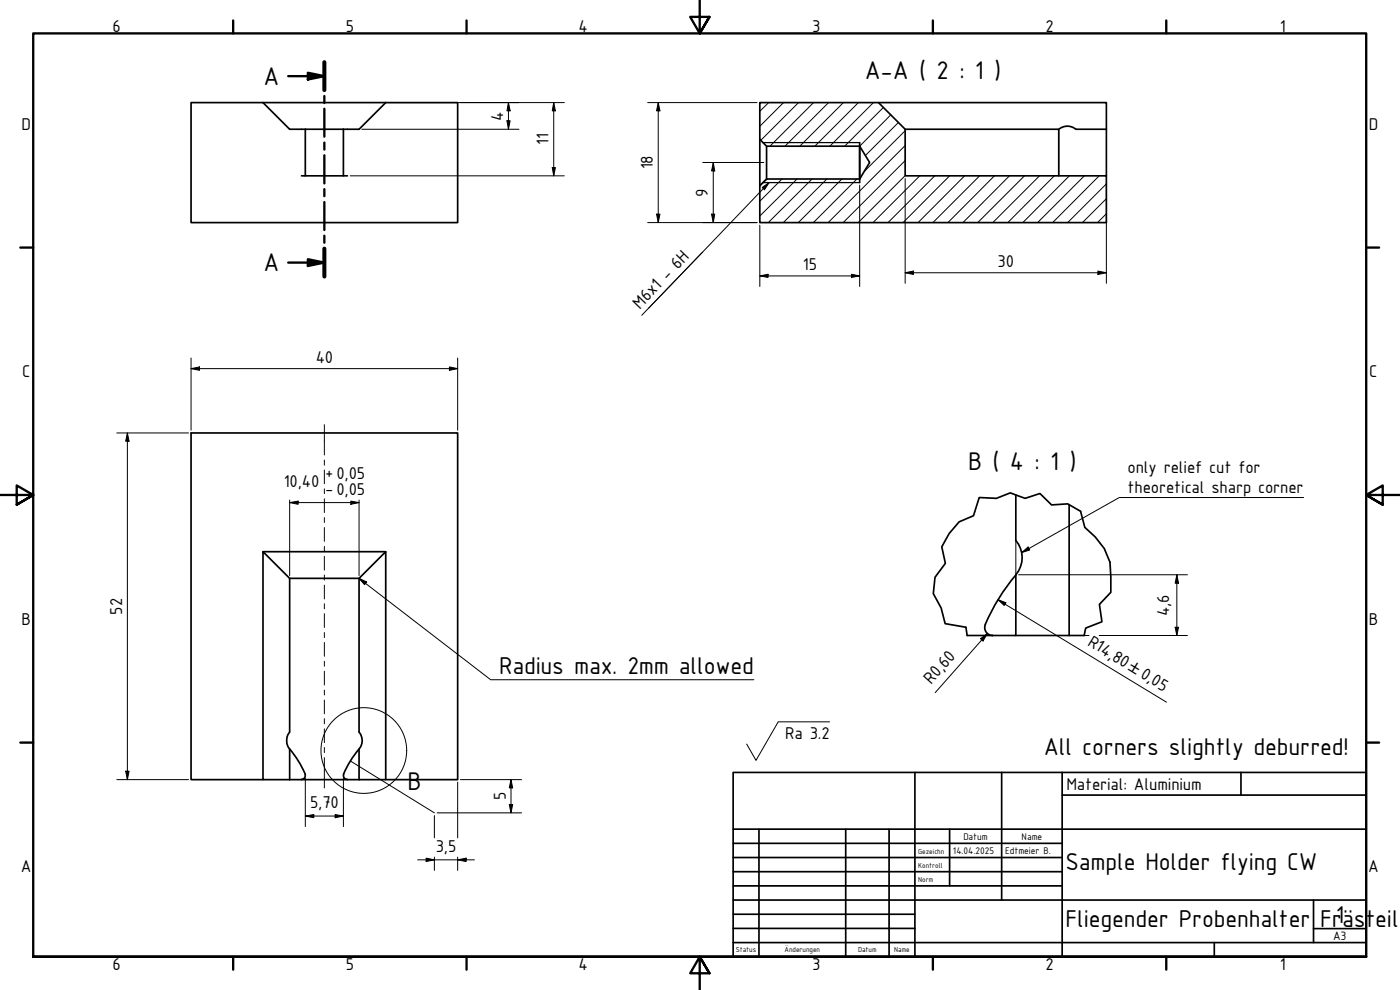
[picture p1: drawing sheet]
<svg xmlns="http://www.w3.org/2000/svg" width="420mm" height="297mm" viewBox="0 0 420 297" stroke-linecap="round" stroke-linejoin="round" font-family="sans-serif">
<!-- layer: Schraffur (ISO) -->
<g fill="none" stroke="#000" stroke-width=".3">
<path d="M230.7 30.8l-2.7 2.6M235.1 30.8l-7.1 7.1M239.6 30.8l-11.3 11.3M244.2 30.8l-13.1 13.1M248.7 30.8l-13.1 13.1M253.1 30.8l-13.1 13.1M257.6 30.8l-13.1 13.1M262.1 30.8l-13.1 13.1M265.1 32.2l-11.6 11.7M267.3 34.5l-9.3 9.4M269.6 36.8l-9.9 9.9M271.7 39.2l-12.4 12.3"/>
<path d="M230.2 53.7l-2.2 2.2M234.7 53.7l-6.7 6.7M239.2 53.7l-11.2 11.1M243.7 53.7l-13.1 13.1M248.2 53.7l-13.1 13.1M252.7 53.7l-13.1 13.1M257.2 53.7l-13.1 13.1M271.7 52.7l-14.1 14.1M271.7 48.2l-18.7 18.6M271.7 43.7l-23.2 23.1M276 52.8l-14 14M280.5 52.8l-14 14"/>
<path d="M285 52.8l-14 14M289.5 52.8l-14 14M294 52.8l-14 14M298.4 52.8l-13.9 14M303 52.8l-14 14M307.5 52.8l-14.1 14M312 52.8l-14.1 14M316.4 52.8l-13.9 14M320.9 52.8l-13.9 14M325.4 52.8l-14 14M329.9 52.8l-14 14M332 59.6l-7.1 7.2"/>
<path d="M332 55.2l-11.6 11.6M332 64.1l-2.6 2.7"/>
</g>
<!-- layer: Sichtbar (ISO) -->
<g fill="none" stroke="#000" stroke-width=".51">
<path d="M78.9 30.8h-21.6v36h80.1v-36h-21.6M78.9 30.8l8 8h20.9l8-8M78.9 30.8h36.9M91.6 38.8v14M103.1 38.8v14M228 30.8h35.7l8 8v14h60.3v14h-104v-11.1l2.1-2h27.9l3-4.9-3-4.9h-27.9l-2.1-2.1zM263.7 30.8h68.3v22M271.7 38.8h46.1v14M317.8 38.8a3.9 3.9 0 0 1 5.1 0h9.1M90.5 52.8h13.8M228 41.8v13.9M230.1 43.9v9.8"/>
<path d="M258 42.8v12M304.9 148.5v13.7a7.9 7.9 0 0 1 0 10.3v18.2h-14.6M320.9 151.4v39.3M78.9 165.5h36.9M86.9 173.5h20.9l8-8v68.4h-8M107.8 173.5v46.1a3.9 3.9 0 0 1 0 5.2M304.9 172.5a56.1 56.1 0 0 0-9.3 15.3 2.38 2.38 0 0 0 2.3 2.9M304.9 190.7h20.5M78.9 233.9h-21.6v-104h80.1v104h-21.6M86.9 224.8a4.2 4.2 0 0 1 0-5.2v-46.1l-8-8v68.4h8M86.9 233.9h20.9M86.9 224.8v9.1"/>
<path d="M87 224.8a29.6 29.6 0 0 1 4.6 7.4M91.5 232.2a1.17 1.17 0 0 1-1 1.7M103.2 232.2a1.17 1.17 0 0 0 1 1.7M107.7 224.8a29.6 29.6 0 0 0-4.6 7.4M107.8 224.8v9.1"/>
</g>
<!-- layer: Sichtbar schmal (ISO) -->
<path d="M228.9 42.8h29.1M228.9 54.8h29.1" fill="none" stroke="#000" stroke-width=".38"/>
<!-- layer: Bruchlinie (ISO) -->
<path d="M290.3 190.7l-.4-2.5-6.2-1.1-1.3-4.7-2.3-4.3 .5-4.9 3.1-4.2-1.1-4.9 2.3-4 2.9-3.5 4.4-1.9 1.7-5.4 5.1 .2 4.2-1.6 4.5 1.6 4.4-1.4 3.5 3.4 4.8-.3 3.9 2.2 1.3 4.8 3.1 2.9 2.7 3.5 1.7 4.1 .3 9-3.5 3.6 .8 5.2-4.9 2-.4 2.2" fill="none" stroke="#000" stroke-width=".51"/>
<!-- layer: Schnittlinie (ISO) -->
<g fill="none" stroke="#000" stroke-width=".7">
<path d="M97.3 18.7v8.3M86.5 22.8h10.8M92.4 21.8l4.9 1-4.9 1.1zM97.3 28.8v2.1M97.3 32.6v8.4M97.3 42.8v2.1M97.3 46.6v8.4M97.3 56.8v2.1M86.5 78.8h10.8M92.4 77.8l4.9 1-4.9 1zM97.3 60.6v8.4M97.3 70.7v2.1"/>
<path d="M97.3 74.6v8.4"/>
</g>
<path d="M97.3 18.7v8.3M97.3 74.6v8.4" fill="none" stroke="#000" stroke-width="1.2"/>
<g fill="#000">
<path d="M92.4 21.8l4.9 1-4.9 1.1z" fill-rule="evenodd"/>
<path d="M92.4 77.8l4.9 1-4.9 1z" fill-rule="evenodd"/>
</g>
<!-- layer: Detailumgrenzung (ISO) -->
<circle cx="109.2" cy="225.2" r="12.9" fill="none" stroke="#000" stroke-width=".3"/>
<!-- layer: Rahmen (ISO) -->
<g fill="none" stroke="#000" stroke-width=".7">
<path d="M70 6.1v3.9M140 6.1v3.9M210 0v10l-2.9-4.9h5.8l-2.9 4.9 2.9-4.9M280 6.1v3.9M350 6.1v3.9M6.1 74.3h3.9M410 74.3h3.9M0 148.5h10l-5-2.8v5.7l5-2.9-5 2.9M420 148.5h-10l5-2.8v5.7l-5-2.9 5 2.9M6.1 222.8h3.9M410 222.8h3.9M10 287.1v-277.1h400v277.1h-400h400"/>
<path d="M70 287.1v3.8M140 287.1v3.8M212.9 292l-2.9-4.9 2.9 4.9h-5.8l2.9-4.9v9.9M280 287.1v3.8M350 287.1v3.8"/>
</g>
<!-- layer: Titel (ISO) -->
<g fill="none" stroke="#000" stroke-width=".51">
<path d="M220 231.8h190v55.3h-190zM274.6 231.8v55.3M300.6 231.8v38.3M318.8 238.6h91.2M318.8 231.8v55.3M372.4 231.8v6.8M220 253h98.8M220 257.3h98.8M220 248.8h190M227.8 248.8v38.3M253.8 248.8v38.3M266.8 248.8v38.3"/>
<path d="M285 248.8v17M220 261.5h98.8M220 265.8h98.8M220 270.1h190M220 274.3h54.6M220 278.6h54.6M394.2 278.6h15.8M394.2 270.1v12.7M220 282.8h190M364.4 282.8v4.3"/>
</g>
<!-- layer: Skizziergeometrie (ISO) -->
<path d="M304.9 162.2v10.3M105.2 228.3l25.2 15.6" fill="none" stroke="#000" stroke-width=".3"/>
<g fill="none" stroke="#000" stroke-width=".3">
<path d="M108.6 38.8h47.2M116.6 30.8h52.8M152.1 36.2h1l-.5 2.6zM152.6 30.8l.5 2.5h-1zM152.6 30.8v8M166.2 30.8l.5 2.5h-1zM166.2 30.8v22M194.4 30.8h32.8M197.5 30.8l.6 2.5h-1.1zM197.5 30.8v36M105.1 52.8h64.3M165.7 50.3h1l-.5 2.5z"/>
<path d="M210.9 48.8h18.3M214.1 48.8l.4 2.5h-.9zM214.1 48.8v18M258 55.5v30.5M271.7 53.6v31.4M332 53.6v31.4M194.4 66.8h32.8M197 64.2h1.1l-.6 2.6zM213.6 64.2h.9l-.4 2.6zM228 67.5v18.5M228 82.8l2.5-.5v.9zM228 82.8h30"/>
<path d="M255.5 82.3l2.5 .5-2.5 .4zM271.7 81.8l2.4-.5v1zM271.7 81.8h60.3M329.5 81.3l2.5 .5-2.5 .5zM57.3 110.6l2.6-.5v1zM57.3 110.6h80.1M57.3 107.4v21.7M134.9 110.1l2.5 .5-2.5 .5zM137.4 107.4v21.7M35.1 129.9h21.5M38.2 129.9l.5 2.5h-1zM38.2 129.9v104"/>
<path d="M86.9 150.8l2.6-.4v.9zM86.9 150.8h20.9M86.9 150v22.7M105.3 150.4l2.5 .4-2.5 .5zM107.8 150v22.7M299.5 179.9l2.4 .9-.5 .9zM299.5 179.9l50.6 30.8M305.7 172.5h50.7M353.2 172.5l.5 2.5h-1zM353.2 172.5v18.2M294.3 191.6l2-1.5-1.3 2.2zM296.3 190.1l-15.6 17.7"/>
<path d="M321.7 190.7h5.1M329.9 190.7h26.5M352.7 188.2h1l-.5 2.5zM35.1 233.9h21.5M37.7 231.4h1l-.5 2.5zM91.6 233.5v14.5M103.1 233.5v14.5M137.4 234.7v16.7M138.2 233.9h18.3M153.4 233.9l.5 2.5h-1.1zM153.4 233.9v10M91.6 244.8l2.6-.4v.9z"/>
<path d="M91.6 244.8h11.5M100.6 244.4l2.5 .4-2.5 .5zM125.3 258h17.1M127.9 257.5l2.5 .5-2.5 .5zM130.4 244.7v6.7M130.4 257.2v4M131.2 243.9h25.3M137.4 258l2.5-.5v1zM137.4 257.2v4M152.8 241.4h1.1l-.5 2.5z"/>
</g>
<g fill="#000">
<path d="M152.1 36.2h1l-.5 2.6z" fill-rule="evenodd"/>
<path d="M152.6 30.8l.5 2.5h-1z" fill-rule="evenodd"/>
<path d="M166.2 30.8l.5 2.5h-1z" fill-rule="evenodd"/>
<path d="M197.5 30.8l.6 2.5h-1.1z" fill-rule="evenodd"/>
<path d="M165.7 50.3h1l-.5 2.5z" fill-rule="evenodd"/>
<path d="M214.1 48.8l.4 2.5h-.9z" fill-rule="evenodd"/>
<path d="M197 64.2h1.1l-.6 2.6z" fill-rule="evenodd"/>
<path d="M213.6 64.2h.9l-.4 2.6z" fill-rule="evenodd"/>
<path d="M228 82.8l2.5-.5v.9z" fill-rule="evenodd"/>
<path d="M255.5 82.3l2.5 .5-2.5 .4z" fill-rule="evenodd"/>
<path d="M271.7 81.8l2.4-.5v1z" fill-rule="evenodd"/>
<path d="M329.5 81.3l2.5 .5-2.5 .5z" fill-rule="evenodd"/>
<path d="M57.3 110.6l2.6-.5v1z" fill-rule="evenodd"/>
<path d="M134.9 110.1l2.5 .5-2.5 .5z" fill-rule="evenodd"/>
<path d="M38.2 129.9l.5 2.5h-1z" fill-rule="evenodd"/>
<path d="M86.9 150.8l2.6-.4v.9z" fill-rule="evenodd"/>
<path d="M105.3 150.4l2.5 .4-2.5 .5z" fill-rule="evenodd"/>
<path d="M353.2 172.5l.5 2.5h-1z" fill-rule="evenodd"/>
<path d="M294.3 191.6l2-1.5-1.3 2.2z" fill-rule="evenodd"/>
<path d="M299.5 179.9l2.4 .9-.5 .9z" fill-rule="evenodd"/>
<path d="M352.7 188.2h1l-.5 2.5z" fill-rule="evenodd"/>
<path d="M37.7 231.4h1l-.5 2.5z" fill-rule="evenodd"/>
<path d="M153.4 233.9l.5 2.5h-1.1z" fill-rule="evenodd"/>
<path d="M91.6 244.8l2.6-.4v.9z" fill-rule="evenodd"/>
<path d="M100.6 244.4l2.5 .4-2.5 .5z" fill-rule="evenodd"/>
<path d="M127.9 257.5l2.5 .5-2.5 .5z" fill-rule="evenodd"/>
<path d="M137.4 258l2.5-.5v1z" fill-rule="evenodd"/>
<path d="M152.8 241.4h1.1l-.5 2.5z" fill-rule="evenodd"/>
</g>
<!-- layer: Mittellinie (ISO) -->
<g fill="none" stroke="#000" stroke-width=".3">
<path d="M97.3 127.4v9.1M97.3 138v1.6M97.3 141v4.1M97.3 146.7v1.4M97.3 149.7v4.1M97.3 155.3v1.5M97.3 158.3v4.1M97.3 163.9v1.5M97.3 166.9v4.2M97.3 172.5v1.5M97.3 175.6v4.1M97.3 181.2v1.5"/>
<path d="M97.3 184.1v4.2M97.3 189.8v1.5M97.3 192.8v4.1M97.3 198.4v1.5M97.3 201.4v4.1M97.3 207.1v1.4M97.3 210v4.2M97.3 215.6v1.6M97.3 218.7v4.1M97.3 224.3v1.5M97.3 227.3v9.1"/>
</g>
<!-- layer: Symbol (ISO) -->
<path d="M228.7 56.2l2.1-1.4-1.4 2.1zM230.8 54.8l-36.1 37.6M210.8 75.7l-18.2 18.9M391.2 149.3h-55.3l-29.3 16.5M107.8 173.5l2.2 1.1-.6 .8zM107.8 173.5l39.5 30.4h79M306.6 165.8l1.9-1.7 .6 .9zM249 216.6h-15.4l-6.7 11.5-2.8-4.8" fill="none" stroke="#000" stroke-width=".3"/>
<g fill="#000">
<path d="M228.7 56.2l2.1-1.4-1.4 2.1z" fill-rule="evenodd"/>
<path d="M107.8 173.5l2.2 1.1-.6 .8z" fill-rule="evenodd"/>
<path d="M306.6 165.8l1.9-1.7 .6 .9z" fill-rule="evenodd"/>
</g>
<g font-size="8.3">
<text x="259.6" y="23.7">A-A ( 2 : 1 )</text>
<text x="79.1" y="25.4">A</text>
<text x="79.1" y="81.4">A</text>
<text x="290.5" y="140.9">B ( 4 : 1 )</text>
<text x="122.3" y="237.1">B</text>
</g>
<g font-size="7.9">
<text x="149.8" y="202.3">Radius max. 2mm allowed</text>
<text x="313.2" y="226.5">All corners slightly deburred!</text>
<text x="319.8" y="261.2">Sample Holder flying CW</text>
<text x="319.8" y="278.2">Fliegender Probenhalter</text>
<text x="396.2" y="278.2">Fr1ästeil</text>
</g>
<g font-size="5.5">
<text x="33.8" y="9.6">6</text>
<text x="103.8" y="9.6">5</text>
<text x="173.6" y="9.6">4</text>
<text x="243.8" y="9.6">3</text>
<text x="313.8" y="9.6">2</text>
<text x="384.1" y="9.6">1</text>
<text x="6.5" y="38.9">D</text>
<text x="151" y="36.2" transform="rotate(-90 151 36.2)">4</text>
<text x="410.8" y="38.9">D</text>
<text x="164.6" y="43.5" transform="rotate(-90 164.6 43.5)">11</text>
<text x="196" y="50.8" transform="rotate(-90 196 50.8)">18</text>
<text x="212.4" y="59" transform="rotate(-90 212.4 59)">9</text>
<text x="240.9" y="81.1">15</text>
<text x="299.4" y="80.2">30</text>
<text x="192" y="92.9" transform="rotate(-46 192 92.9)">M6x1 - 6H</text>
<text x="6.6" y="113.1">C</text>
<text x="94.7" y="109">40</text>
<text x="410.9" y="113.1">C</text>
<text x="97.6" y="143.6">+0,05</text>
<text x="338.4" y="141.8">only relief cut for</text>
<text x="85.2" y="146.1">10,40</text>
<text x="97.6" y="148.2">-0,05</text>
<text x="338.4" y="148">theoretical sharp corner</text>
<text x="36.6" y="184.4" transform="rotate(-90 36.6 184.4)">52</text>
<text x="350.9" y="184.8" transform="rotate(-90 350.9 184.8)">4,6</text>
<text x="6.5" y="187.4">B</text>
<text x="410.8" y="187.4">B</text>
<text x="326.1" y="193.4" transform="rotate(31 326.1 193.4)">R14,80</text>
<text x="342" y="203.1" transform="rotate(31 342 203.1)">0,05</text>
<text x="279.5" y="205.7" transform="rotate(-49 279.5 205.7)">R0,60</text>
<text x="235.6" y="221.7">Ra 3.2</text>
<text x="320" y="237">Material: Aluminium</text>
<text x="93.1" y="242.6">5,70</text>
<text x="151.8" y="240.1" transform="rotate(-90 151.8 240.1)">5</text>
<text x="130.8" y="255.7">3,5</text>
<text x="6.3" y="261.7">A</text>
<text x="410.6" y="261.7">A</text>
<text x="33.8" y="290.9">6</text>
<text x="103.8" y="290.9">5</text>
<text x="173.6" y="290.9">4</text>
<text x="243.8" y="290.9">3</text>
<text x="313.8" y="290.9">2</text>
<text x="384.1" y="290.9">1</text>
</g>
<text font-size="4.6" x="338.4" y="200.9" transform="rotate(31 338.4 200.9)">±</text>
<text font-size="3.9" x="400.1" y="282">A3</text>
<g font-size="3.1">
<text x="286" y="256.3">14.04.2025</text>
<text x="289.1" y="252">Datum</text>
<text x="301.6" y="256.3">Edtmeier B.</text>
<text x="306.6" y="252">Name</text>
</g>
<g font-size="2.3">
<text x="275.6" y="256.3">Gezeichn</text>
<text x="275.6" y="260.5">Kontroll</text>
<text x="275.6" y="264.8">Norm</text>
<text x="220.9" y="285.7">Status</text>
<text x="235.5" y="285.7">Änderungen</text>
<text x="257.6" y="285.7">Datum</text>
<text x="268.4" y="285.7">Name</text>
</g>
</svg>
